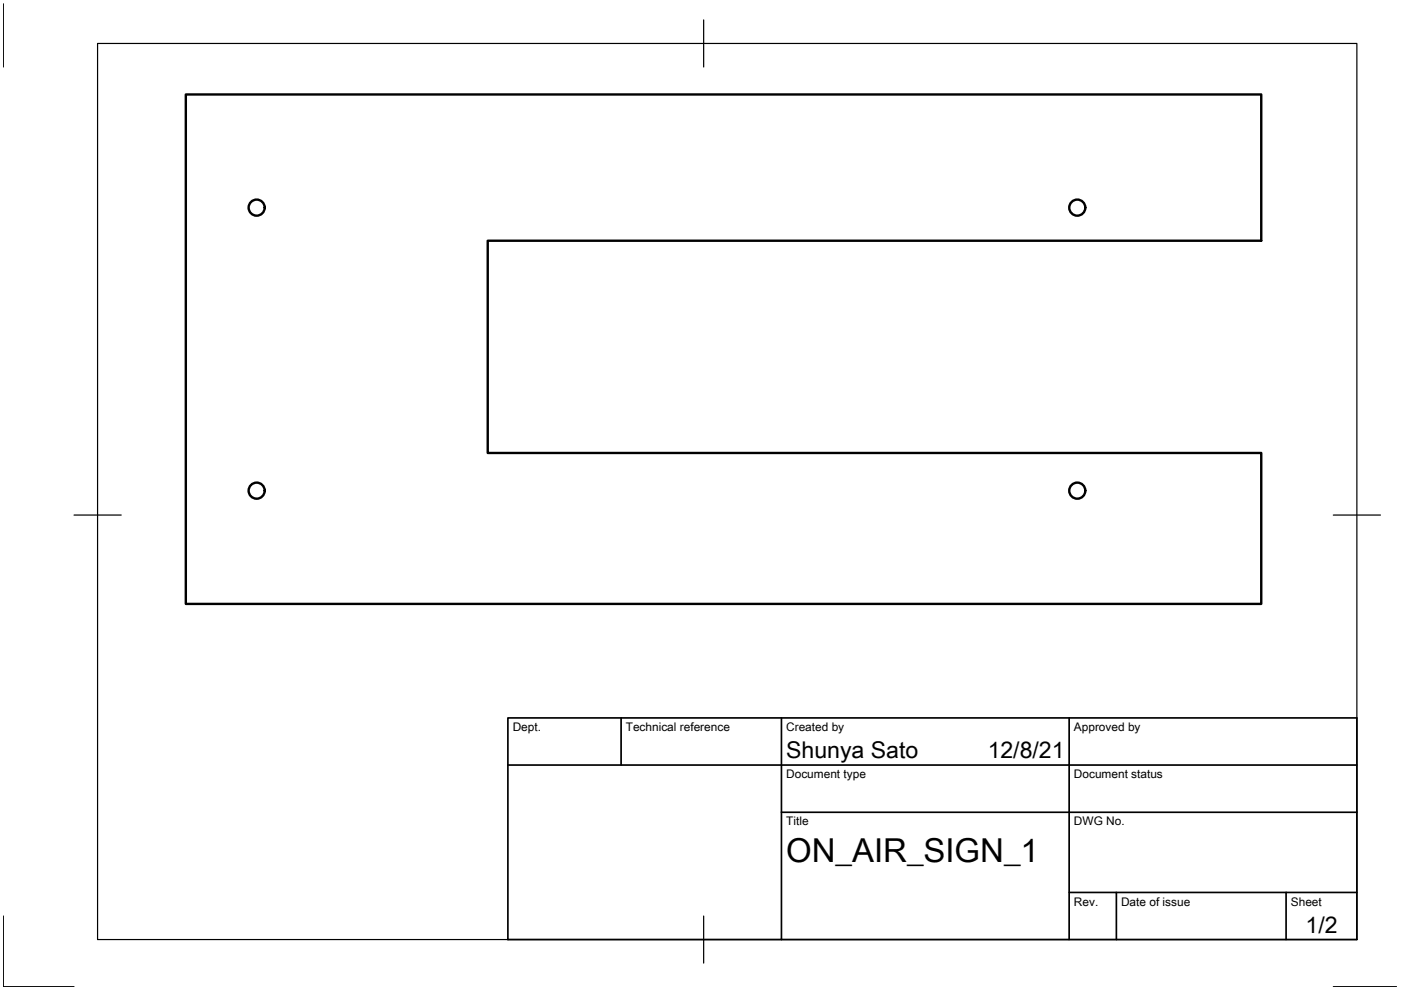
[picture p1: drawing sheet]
<svg xmlns="http://www.w3.org/2000/svg" width="297mm" height="210mm" viewBox="0 0 297 210" stroke-linecap="round" stroke-linejoin="round" font-family="sans-serif">
<!-- layer: Visible -->
<g fill="none" stroke="#000" stroke-width=".51">
<path d="M39.4 20h228v31h-164v45h164v32h-228z"/>
<circle cx="54.4" cy="44" r="1.7"/>
<circle cx="228.4" cy="44" r="1.7"/>
<circle cx="54.4" cy="104" r="1.7"/>
<circle cx="228.4" cy="104" r="1.7"/>
</g>
<!-- layer: Border -->
<path d="M.7 .8v13.4M20.7 9.2h267v190h-267zM149.2 4.2v10M15.7 109.2h10M282.7 109.2h10M.7 194.2v15h15M149.2 194.2v10M282.7 209.2h13.4" fill="none" stroke="#000" stroke-width=".25"/>
<!-- layer: TitleBlock -->
<path d="M107.7 152.2h180v47h-180zM131.7 152.2v10M165.7 152.2v47M226.7 152.2v47M107.7 162.2h180M165.7 172.2h122M226.7 189.2h61M236.7 189.2v10M272.7 189.2v10" fill="none" stroke="#000" stroke-width=".36"/>
<text font-size="7" x="166.7" y="182.7">ON_AIR_SIGN_1</text>
<g font-size="4.9">
<text x="166.7" y="160.7">Shunya Sato</text>
<text x="209.4" y="160.7">12/8/21</text>
<text x="276.8" y="197.8">1/2</text>
</g>
<g font-size="2.5">
<text x="108.7" y="155">Dept.</text>
<text x="132.7" y="155">Technical reference</text>
<text x="166.7" y="155">Created by</text>
<text x="227.7" y="155">Approved by</text>
<text x="166.7" y="165">Document type</text>
<text x="227.7" y="165">Document status</text>
<text x="166.7" y="175">Title</text>
<text x="227.7" y="175">DWG No.</text>
<text x="227.7" y="192">Rev.</text>
<text x="237.7" y="192">Date of issue</text>
<text x="273.7" y="192">Sheet</text>
</g>
</svg>
